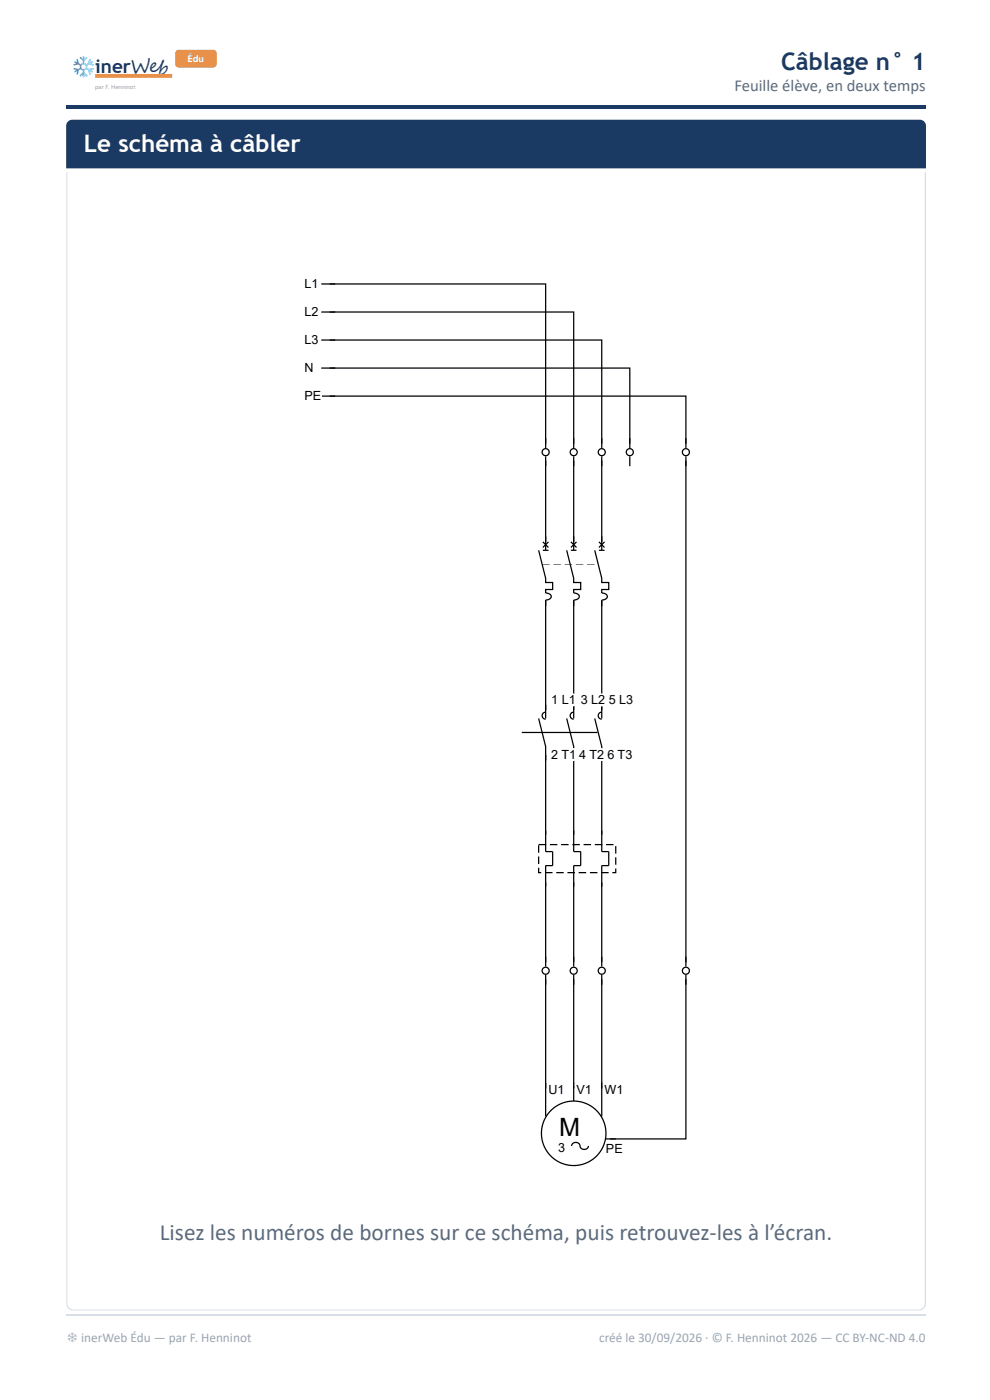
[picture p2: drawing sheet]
<svg xmlns="http://www.w3.org/2000/svg" width="210mm" height="297mm" viewBox="0 0 210 297" stroke-linecap="round" stroke-linejoin="round" font-family="sans-serif">
<path d="M14 22.2h182.3v.8h-182.3z" fill="#1b3a63"/>
<path d="M20.2 16.1h16.3" fill="none" stroke="#e8914a" stroke-width=".79" stroke-linecap="butt"/>
<path d="M37.4 10.8l.5-.2h7.3a.75 .75 0 0 1 .7 .7v2.3a.75 .75 0 0 1-.7 .7h-7.3a.75 .75 0 0 1-.8-.7v-2.3z" fill="#e8914a"/>
<path d="M14.4 25.8l.9-.4h179.7a1.32 1.32 0 0 1 1.3 1.3v9h-182.3v-9z" fill="#1b3a63"/>
<g fill="#d8dee6">
<path d="M14 277.1h182.3v1h-182.3z"/>
<path d="M195.3 36.5h1v241.6h-1z"/>
<path d="M14 36.5h1v241.6h-1z"/>
</g>
<path d="M52.9 48.9h104.4v208.1h-104.4z" fill="#fff"/>
<g fill="none" stroke="#000" stroke-width=".26">
<path d="M68.1 72.1h3M68.1 66.2h3M68.1 78.1h3M68.1 60.2h3M69.9 60.2h45.8v33.9M69.9 66.2h51.7v27.9M69.9 72.1h57.7v22M69.9 78.1h63.6v16M68.1 84h3M69.9 84h75.5v10.1M115.7 93v2M115.7 96.8v19.9"/>
<path d="M121.6 93v2M121.6 96.8v19.9M127.6 93v2M127.6 96.8v19.9M133.5 93v2M133.5 96.8v2.1M145.4 93v2M145.4 96.8v108.3M114.2 116.7l1.5 6v.9h1.5v1.5h-1.5v.7a.8 .8 0 0 1 .9 .2 .8 .8 0 0 1 .1 1l-1 .3v25.1M115.1 115l1.2 1.1M115.1 116.7h1.2M116.3 115l-1.2 1.1"/>
<path d="M120.1 116.7l1.5 6v.9h1.5v1.5h-1.5v.7a.8 .8 0 0 1 .9 .2 .8 .8 0 0 1 .1 1l-1 .3v25.1M121 115l1.2 1.1M121 116.7h1.2M122.2 115l-1.2 1.1M126.1 116.7l1.5 6v.9h1.5v1.5h-1.5v.7a.8 .8 0 0 1 .9 .2 .8 .8 0 0 1 .1 1l-1 .3v25.1M127 115l1.2 1.1M127 116.7h1.2M128.2 115l-1.2 1.1M110.6 155.4h16.1M114.2 152.4l1.5 6v2.9M115.7 151.1a.74 .74 0 0 0-.8 .7 .74 .74 0 0 0 .8 .8M120.1 152.4l1.5 6v2.9"/>
<path d="M121.6 151.1a.74 .74 0 0 0-.7 .7 .74 .74 0 0 0 .7 .8M126.1 152.4l1.5 6v2.9M127.6 151.1a.74 .74 0 0 0-.8 .7 .74 .74 0 0 0 .8 .8M115.7 160.2v20.5h1.5v2.9h-1.5v21.5M121.6 160.2v20.5h1.5v2.9h-1.5v21.5M127.6 160.2v20.5h1.5v2.9h-1.5v21.5M115.7 206.8v30.1M121.6 206.8v26.8M127.6 206.8v30.1M145.4 206.8v2.1M145.4 207.7v33.9h-16M121.2 243.1a.94 .94 0 0 1 1-.7 .94 .94 0 0 1 .8 1 .93 .93 0 0 0 1 .4 .93 .93 0 0 0 .8-.7"/>
<path d="M128.5 241.6h2"/>
<circle cx="115.7" cy="95.9" r=".74"/>
<circle cx="121.6" cy="95.9" r=".74"/>
<circle cx="127.6" cy="95.9" r=".74"/>
<circle cx="133.5" cy="95.9" r=".74"/>
<circle cx="145.4" cy="95.9" r=".74"/>
<circle cx="115.7" cy="205.9" r=".74"/>
<circle cx="121.6" cy="205.9" r=".74"/>
<circle cx="127.6" cy="205.9" r=".74"/>
<circle cx="145.4" cy="205.9" r=".74"/>
<circle cx="121.6" cy="240.4" r="6.8"/>
</g>
<g fill="#000">
<path d="M114.9 119.7l1.6 .1zM117.3 119.7l1.6 .1zM119.7 119.7l1.6 .1zM122.1 119.7l1.6 .1zM124.5 119.7l1.6 .1z"/>
<path d="M116.6 179h1.6v.3h-1.6zM119 179h1.5v.3h-1.5zM121.3 179h1.6v.3h-1.6zM123.7 179h1.6v.3h-1.6zM126.1 179h1.6v.3h-1.6zM128.5 179h1.6v.3h-1.6zM130.4 179.5h.3v1.6h-.3zM130.4 181.9h.3v1.6h-.3zM130.4 184.3h.3v1h-.9v-.3h.7v.1h-.1zM127.4 185h1.6v.3h-1.6zM125.1 185h1.6v.3h-1.6zM122.7 185h1.6v.3h-1.6zM120.3 185h1.6v.3h-1.6zM117.9 185h1.6v.3h-1.6zM115.5 185h1.6v.3h-1.6zM114.1 184.1h.2v1h-.1v-.1h.5v.3h-.6zM114.1 181.7h.2v1.6h-.2zM114.1 179.3h.2v1.6h-.2zM114.2 179h1.6v.3h-1.6z"/>
</g>
<path d="M14 279h182.3" fill="none" stroke="#d8dee6" stroke-width=".26"/>
<text font-size="5.3" fill="#fff" x="118.6" y="241">M</text>
<text font-size="5.1" fill="#1b3a63" x="165.6" y="14.8">Câblage n° 1</text>
<text font-size="5.1" fill="#fff" x="17.8" y="32.3">Le schéma à câbler</text>
<text font-size="4.9" fill="#5d6b7c" x="33.9" y="263">Lisez les numéros de bornes sur ce schéma, puis retrouvez-les à l’écran.</text>
<g font-size="4.5" fill="#1b3a63">
<text x="14.5" y="15.8">❄</text>
<text x="14.5" y="15.8">️</text>
</g>
<text font-size="4" fill="#1b3a63" x="20.2" y="15.6">inerWeb</text>
<text font-size="3.5" fill="#5d6b7c" x="155.7" y="19.3">Feuille élève, en deux temps</text>
<g font-size="2.8" fill="#9aa5b1">
<text x="14.1" y="284.7">❄ inerWeb Édu — par F. Henninot</text>
<text x="127" y="284.7">créé le 30/09/2026 · © F. Henninot 2026 — CC BY-NC-ND 4.0</text>
</g>
<g font-size="2.7" fill="#fff">
<text x="64.5" y="61.1">L1</text>
<text x="64.5" y="67.1">L2</text>
<text x="64.5" y="73">L3</text>
<text x="64.5" y="79">N</text>
<text x="64.5" y="84.9">PE</text>
<text x="116.9" y="149.4">1 L1</text>
<text x="123.1" y="149.4">3L25L3</text>
<text x="116.9" y="161">2T1</text>
<text x="122.8" y="161">4T26T3</text>
<text x="116.3" y="232.1">U1</text>
<text x="122.2" y="232.1">V1</text>
<text x="128.2" y="232.1">W1</text>
<text x="118.4" y="244.3">3</text>
<text x="128.5" y="244.6">PE</text>
</g>
<g font-size="2.7">
<text x="66" y="61.1">1</text>
<text x="116.9" y="149.4">1</text>
<text x="120.6" y="149.4">1</text>
<text x="120.7" y="161">1</text>
<text x="118.2" y="232.1">1</text>
<text x="124" y="232.1">1</text>
<text x="130.7" y="232.1">1</text>
</g>
<text font-size="2" fill="#fff" x="39.8" y="13.2">Édu</text>
<text font-size="1.3" fill="#999" x="20.2" y="18.9">par F. Henninot</text>
</svg>
